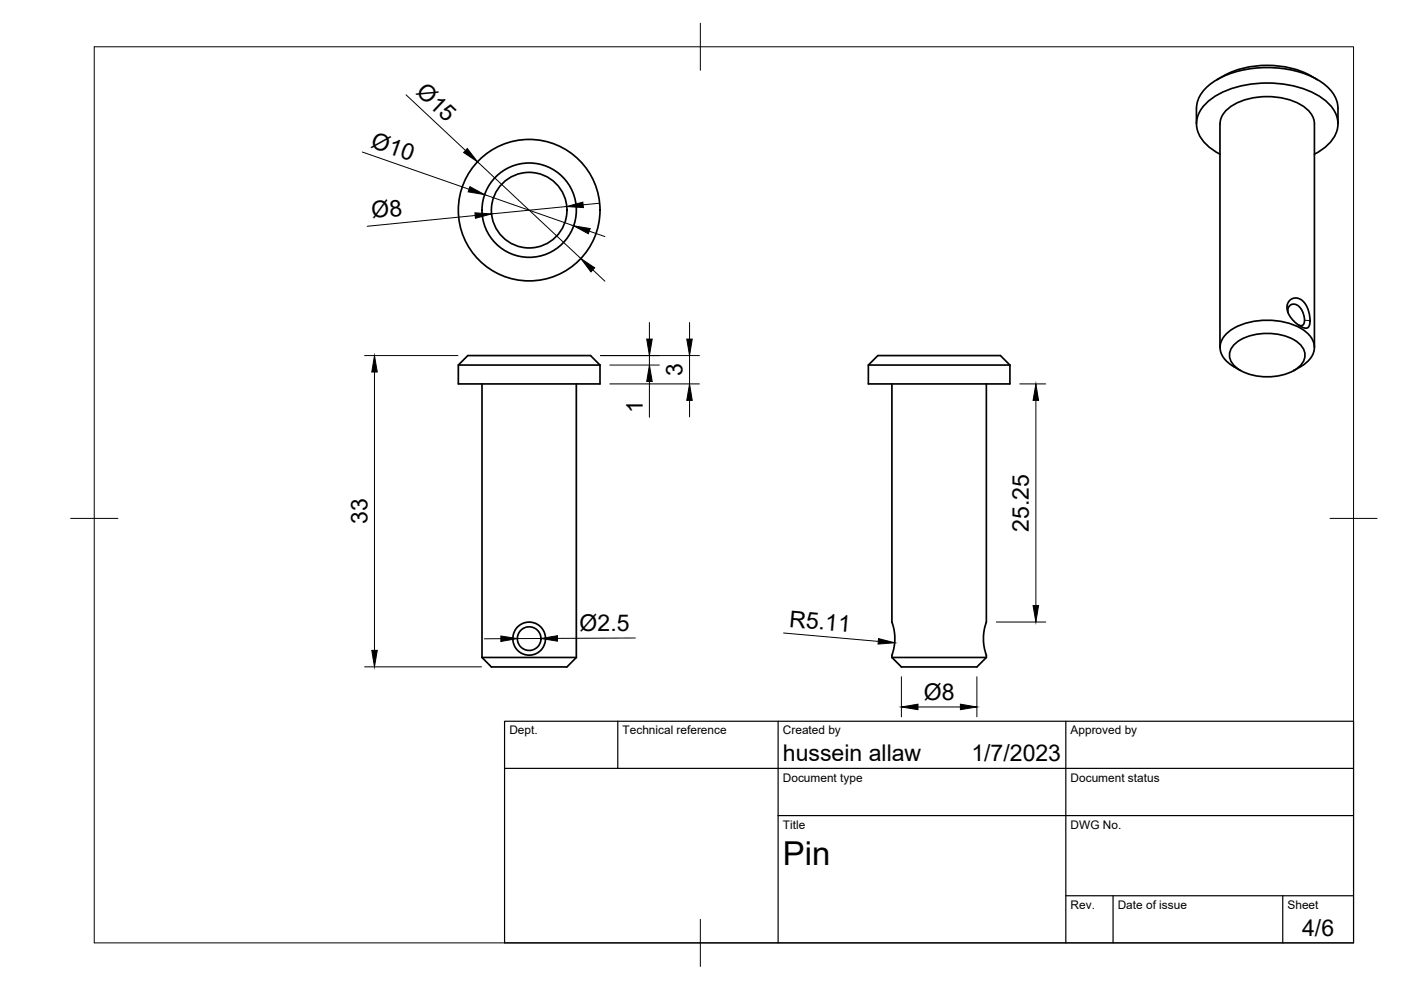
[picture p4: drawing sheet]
<svg xmlns="http://www.w3.org/2000/svg" width="297mm" height="210mm" viewBox="0 0 297 210" stroke-linecap="round" stroke-linejoin="round" font-family="sans-serif">
<!-- layer: Visible -->
<g fill="none" stroke="#000" stroke-width=".36">
<path d="M258 16.9a20.1 20.1 0 0 1 21.3 0M253.7 23v3.3M253.7 23a6.9 6.9 0 0 1 3.3-5.4 23 23 0 0 1 19.7-1.9 11.1 11.1 0 0 1 6.6 5.3l.4 2M258.7 32.7a8.5 8.5 0 0 1-5-5.8 7 7 0 0 1 3.9-6.5 23.2 23.2 0 0 1 22.2 0 7 7 0 0 1 3.8 6.5 8 8 0 0 1-4.9 5.8M283.7 23v3.3M97.2 77.4h30M97.2 77.4l2-2h26l2 2v4h-30zM184.1 77.4h30M184.1 77.4l2-2h26l2 2v4h-30zM258.7 73.7v-47.4a5 5 0 0 1 2.9-4.1 15.3 15.3 0 0 1 15 .5 4.7 4.7 0 0 1 2.1 3.6v47.4M261.5 73.2a10.5 10.5 0 0 1 8.8-2.4 8.2 8.2 0 0 1 6 3.1 3.1 3.1 0 0 1-1.1 4.1 12 12 0 0 1-13 0 3.1 3.1 0 0 1-.7-4.8zM261.6 77.7l1.4 .9"/>
<path d="M261.6 77.7a4.5 4.5 0 0 1-2.7-5.2 7.3 7.3 0 0 1 4.8-3.9 15.4 15.4 0 0 1 13 1.6 4 4 0 0 1 0 6.9l-.9 .6M273.1 66.3a1.39 1.39 0 0 1 .8-1.8 1.39 1.39 0 0 1 1.8 .7l.8 1.8 .1 1.2-.4 .8-.9-.1M273.4 63.7l.8-.5h.9l1 .5 .7 .8 .6 1.4 .3 1.5v1.2l-.4 .8-.6 .2-1-.4-1.1-.8-1-1.2-.6-1-.1-.9 .1-1zM275.8 77.7l-1.5 .9M102.2 81.4v58M122.2 81.4v58M189.1 81.4v50.5l.4 1.3 .2 1.6-.1 2-.5 2.6M209.1 81.4v50.5l-.4 1.5-.2 1.4 .1 2 .5 2.6M102.2 139.4h20M102.2 139.4l2 2h16l2-2M189.1 139.4h20M189.1 139.4l2 2h16l2-2"/>
<circle cx="112.2" cy="44.6" r="8"/>
<circle cx="112.2" cy="44.6" r="10"/>
<circle cx="112.2" cy="44.6" r="15"/>
<circle cx="112.2" cy="135.4" r="3.5"/>
<circle cx="112.2" cy="135.4" r="2.5"/>
</g>
<!-- layer: Visible Narrow -->
<path d="M276.6 67.9l1.1 .1" fill="none" stroke="#000" stroke-width=".21"/>
<!-- layer: BORDER -->
<path d="M20 9.9h267v190h-267zM148.5 4.9v10M15 109.9h10M282 109.9h10M148.5 194.9v10" fill="none" stroke="#000" stroke-width=".21"/>
<!-- layer: TITLEBLOCK -->
<path d="M107 152.9h180v47h-180zM131 152.9v10M165 152.9v47M226 152.9v47M107 162.9h180M165 172.9h122M226 189.9h61M236 189.9v10M272 189.9v10" fill="none" stroke="#000" stroke-width=".25"/>
<!-- layer: FD_Dimensions -->
<g fill="none" stroke="#000" stroke-width=".21">
<path d="M76.8 32.2l22.6 7.9M86.1 20.1l12.6 11.8M101.2 34.3l21.9 20.5M100.8 45.7l-22.9 2.3M102.7 41.3l18.9 6.6M120.1 43.8l-15.9 1.6M124.9 49l3.3 1.2M125.7 57.2l2.5 2.4M127.1 43.1l-3.5 .3M77.3 75.4h19.8M79.4 78.9v59M127.3 75.4h21"/>
<path d="M129.3 77.4h10.5M137.7 68.4v3.5M137.7 75.4v2M146.2 68.4v3.5M146.2 75.4v6M129.3 81.4h19M137.7 80.9v7.6M146.2 84.9v3.5M216.2 81.4h5.5M219.6 84.9v43.5M106.2 135.4h-3.5M114.7 135.4h-5"/>
<path d="M134.7 135.3l-16.5 .1M166.1 134.2l20.1 1.8M211.2 131.9h10.5M77.3 141.4h24.8M191.1 143.5v8.5M194.6 149.9h9M207.1 143.5v8.5"/>
</g>
<g fill="#000" stroke="#000" stroke-width=".21">
<path d="M99.1 31.5l2.1 2.8-2.9-2zM99.6 39.6l3.1 1.7-3.4-.6zM100.7 45.1l3.5 .3-3.4 .9zM120.1 43.8l3.5-.9 .1 1.1zM121.6 47.9l3.5 .6-.4 1.1zM123.1 54.8l3 2-.8 .9zM79.4 75.4l.6 3.5h-1.2zM137.1 71.9h1.2l-.6 3.5zM145.6 71.9h1.2l-.6 3.5zM137.7 77.4l.6 3.5h-1.2zM146.2 81.4l.6 3.5h-1.2zM219.6 81.4l.6 3.5h-1.2z"/>
<path d="M78.8 137.9h1.2l-.6 3.5zM106.2 134.8l3.5 .6-3.5 .6zM114.7 135.4l3.5-.6v1.1zM186.3 135.4l3.4 .9-3.5 .3zM219 128.4h1.2l-.6 3.5zM191.1 149.9l3.5-.6v1.2zM203.6 149.3l3.5 .6-3.5 .6z"/>
</g>
<text font-size="7" x="166" y="183.4">Pin</text>
<g font-size="4.9">
<text x="88" y="19.8" transform="rotate(43 88 19.8)">Ø15</text>
<text x="78.4" y="31.2" transform="rotate(19 78.4 31.2)">Ø10</text>
<text x="78.9" y="46.3" transform="rotate(-6 78.9 46.3)">Ø8</text>
<text x="144.7" y="79.7" transform="rotate(-90 144.7 79.7)">3</text>
<text x="136.3" y="87.6" transform="rotate(-90 136.3 87.6)">1</text>
<text x="77.9" y="111.1" transform="rotate(-90 77.9 111.1)">33</text>
<text x="218.2" y="112.7" transform="rotate(-90 218.2 112.7)">25.25</text>
<text x="122.9" y="133.8">Ø2.5</text>
<text x="167.3" y="132.8" transform="rotate(5 167.3 132.8)">R5.11</text>
<text x="195.9" y="148.4">Ø8</text>
<text x="166" y="161.4">hussein allaw</text>
<text x="206" y="161.4">1/7/2023</text>
<text x="276.1" y="198.6">4/6</text>
</g>
<g font-size="2.5">
<text x="108" y="155.7">Dept.</text>
<text x="132" y="155.7">Technical reference</text>
<text x="166" y="155.7">Created by</text>
<text x="227" y="155.7">Approved by</text>
<text x="166" y="165.7">Document type</text>
<text x="227" y="165.7">Document status</text>
<text x="166" y="175.7">Title</text>
<text x="227" y="175.7">DWG No.</text>
<text x="227" y="192.7">Rev.</text>
<text x="237" y="192.7">Date of issue</text>
<text x="273" y="192.7">Sheet</text>
</g>
</svg>
